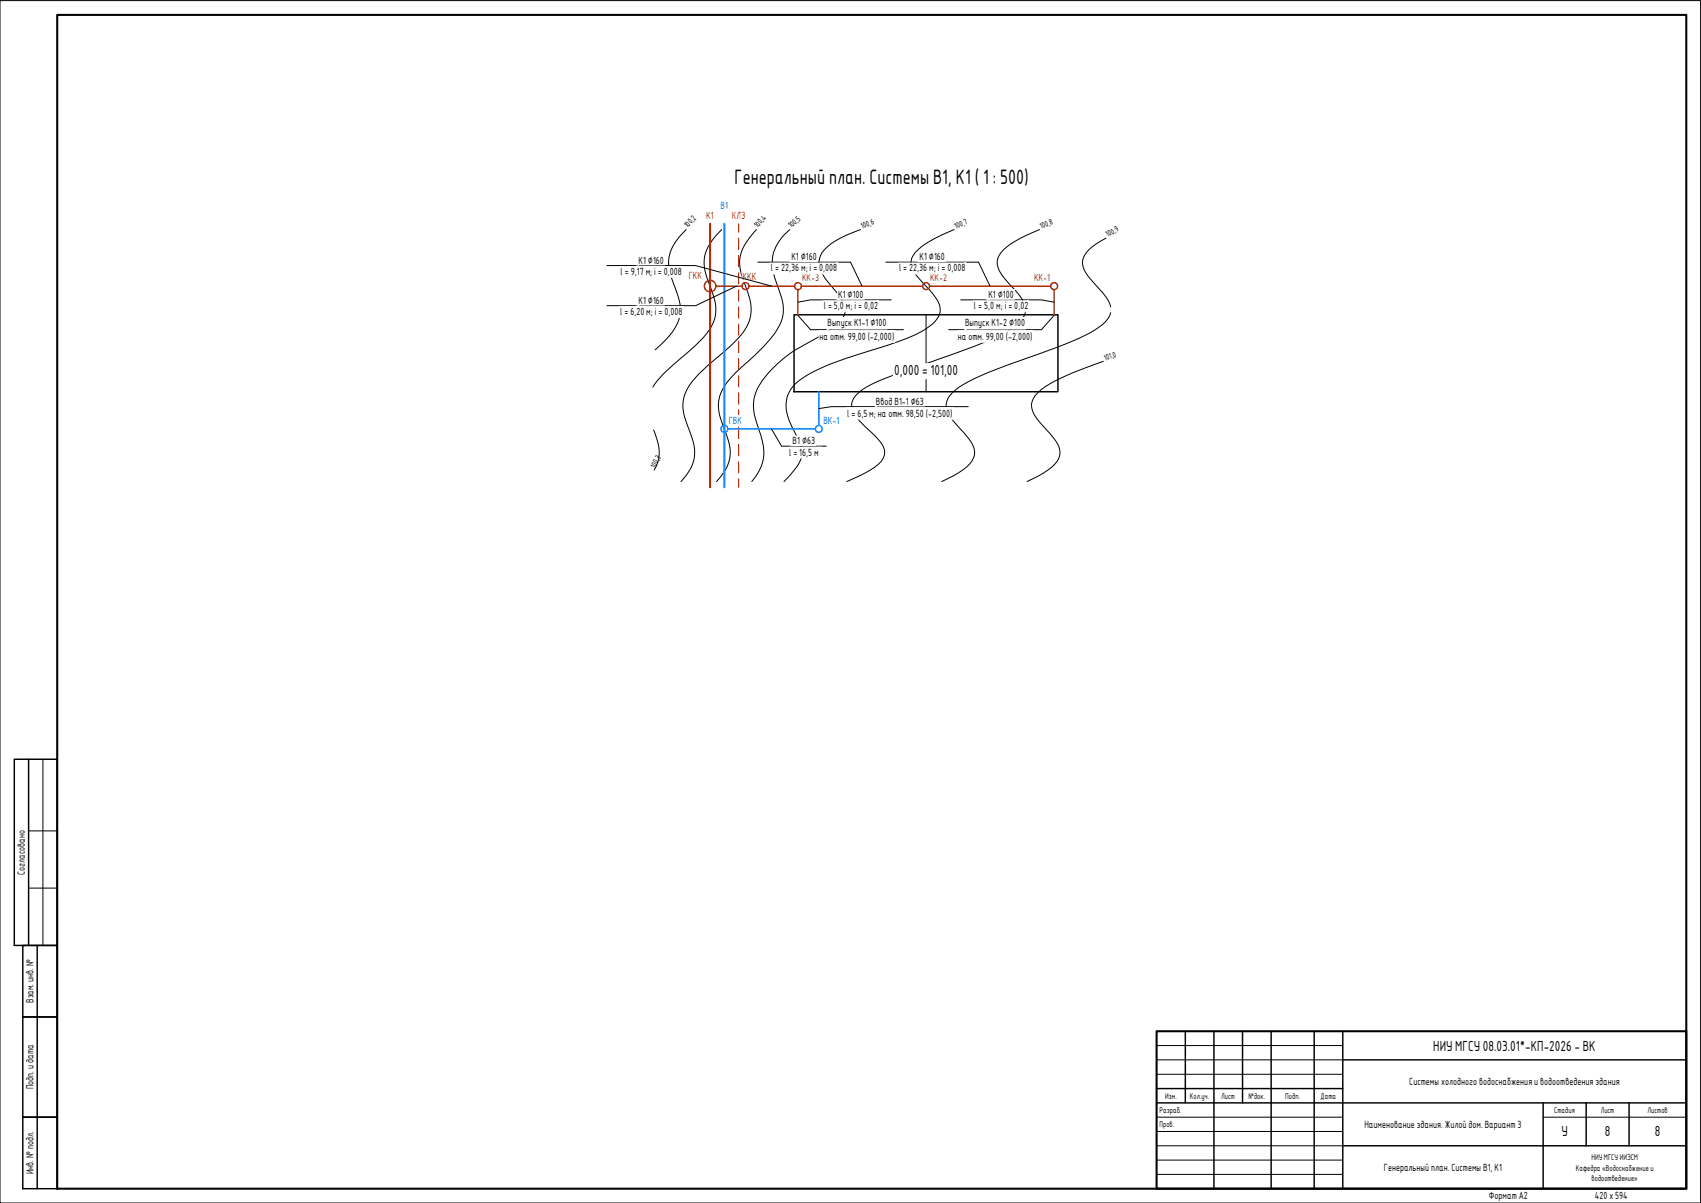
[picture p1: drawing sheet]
<svg xmlns="http://www.w3.org/2000/svg" width="594mm" height="420mm" viewBox="0 0 594 420" stroke-linecap="round" stroke-linejoin="round" font-family="sans-serif">
<path d="M239.6 80.2a15.9 15.9 0 0 0-6.1 12 57.6 57.6 0 0 0 3.5 12 12.9 12.9 0 0 1-3.2 13l-5 5M252.1 80.2a15.9 15.9 0 0 0-6.2 12 42.3 42.3 0 0 0 3.2 11 13 13 0 0 1-2.8 14l-4 4-5.7 5a40.8 40.8 0 0 0-8.6 9M264.2 80.2a18.8 18.8 0 0 0-5.9 11 38 38 0 0 0 3.2 12 13.7 13.7 0 0 1-3.7 15l-3.1 3-5.8 5a30.4 30.4 0 0 0-9.9 12 17.4 17.4 0 0 0 1.7 12 15.3 15.3 0 0 1 .7 13l-1.9 3-1.7 2M275.8 80.2a14.5 14.5 0 0 0-5.7 15l1.6 5a17.7 17.7 0 0 1 1.5 11 35.7 35.7 0 0 1-10.8 14l-1.1 1a30.4 30.4 0 0 0-9.9 12 17.4 17.4 0 0 0 1.7 12 15.3 15.3 0 0 1 .7 13l-1.9 3-1.7 2M300.5 80.2l-2.6 1a24 24 0 0 0-10.8 7 6.9 6.9 0 0 0 .4 8l1.4 2a42.3 42.3 0 0 1 6 8 5.8 5.8 0 0 1-2.5 7 138.9 138.9 0 0 1-16.1 10 34.2 34.2 0 0 0-12.4 14 16.7 16.7 0 0 0 .9 12 19.8 19.8 0 0 1 1.3 13l-1.4 3-2.1 3M333.2 80.2a37.6 37.6 0 0 0-13.5 8 5.6 5.6 0 0 0 .4 8l.8 1a39.6 39.6 0 0 1 7.1 9 5.9 5.9 0 0 1-2.4 7 39.6 39.6 0 0 1-14.4 7 231.7 231.7 0 0 0-25.8 9l-3.8 2a12.4 12.4 0 0 0-7 9 20.6 20.6 0 0 0 3.6 12 9 9 0 0 1 0 11l-4.4 5M363.1 80.2a34.7 34.7 0 0 0-13.5 8 6 6 0 0 0 .4 8l1.6 2a30.3 30.3 0 0 1 6.2 8 5.9 5.9 0 0 1-2.4 7 56.6 56.6 0 0 1-15.8 8l-13.8 5a243 243 0 0 0-21.3 8 12.4 12.4 0 0 0-6.9 6 6.9 6.9 0 0 0 2.8 7l.9 1a33 33 0 0 1 7.3 8 4.9 4.9 0 0 1-1.9 6l-4.5 3-6.5 3M386.2 83.2l-1.8 1a11.4 11.4 0 0 0-6.3 7 11.5 11.5 0 0 0 4.3 8 20 20 0 0 1 5.5 8M387.9 109.2a10.5 10.5 0 0 1-5.4 6 152.3 152.3 0 0 1-26.9 11 83.8 83.8 0 0 0-21.9 10 6.3 6.3 0 0 0-1.4 10l.8 1a40.9 40.9 0 0 1 7 9 6 6 0 0 1-2.6 7l-4.5 3-4.1 2M385.4 126.2a83.8 83.8 0 0 0-21.9 10 6.5 6.5 0 0 0-3 7 24.8 24.8 0 0 0 6 8l1.6 2a6.3 6.3 0 0 1-.8 10l-4.5 3-4.1 2M228.3 150.2a15.3 15.3 0 0 1 .7 13l-.5 1" fill="none" stroke="#000" stroke-width=".35"/>
<path d="M277.3 109.9h92.2v26.9h-92.2z" fill="none" stroke="#000" stroke-width=".51"/>
<path d="M323.4 109.9v26.9" fill="none" stroke="#000" stroke-width=".35"/>
<g fill="#fff" stroke="#fff" stroke-width=".35">
<path d="M312 127v5.2l22.9-5.2zM312 132.2l22.9-5.2v5.2z"/>
<path d="M321 88.1v3.2l9.2-3.2zM321 91.3l9.2-3.2v3.2z"/>
<path d="M313.8 91.9v3.8l23.6-3.8zM313.8 95.7l23.6-3.8v3.8z"/>
<path d="M276.2 88.1v3.2l9.3-3.2zM276.2 91.3l9.3-3.2v3.2z"/>
<path d="M269.1 91.9v3.8l23.6-3.8zM269.1 95.7l23.6-3.8v3.8z"/>
<path d="M222.8 89.2v3.3l9.3-3.3zM222.8 92.5l9.3-3.3v3.3z"/>
<path d="M216.6 93.1v3.8l21.7-3.8zM216.6 96.9l21.7-3.8v3.8z"/>
<path d="M222.8 103.3v3.2l9.3-3.2zM222.8 106.5l9.3-3.2v3.2z"/>
<path d="M216.4 107.1v3.8l22.1-3.8zM216.4 110.9l22.1-3.8v3.8z"/>
<path d="M292.6 101.3v3.2l9.2-3.2zM292.6 104.5l9.2-3.2v3.2z"/>
<path d="M287.5 105.1v3.8l19.4-3.8zM287.5 108.9l19.4-3.8v3.8z"/>
<path d="M288.8 110.9v4l21-4zM288.8 114.9l21-4v4z"/>
<path d="M286.1 115.5v4l26.4-4zM286.1 119.5l26.4-4v4z"/>
<path d="M345 101.3v3.2l9.2-3.2zM345 104.5l9.2-3.2v3.2z"/>
<path d="M339.9 105.1v3.8l19.4-3.8zM339.9 108.9l19.4-3.8v3.8z"/>
<path d="M336.9 110.9v4l21.3-4zM336.9 114.9l21.3-4v4z"/>
<path d="M334.3 115.5v4l26.4-4zM334.3 119.5l26.4-4v4z"/>
<path d="M305.7 138.5v3.3l17.1-3.3zM305.7 141.8l17.1-3.3v3.3z"/>
<path d="M295.7 142.4v4l37.1-4zM295.7 146.4l37.1-4v4z"/>
<path d="M276.6 152.3v3.3l8.3-3.3zM276.6 155.6l8.3-3.3v3.3z"/>
<path d="M275.4 156.2v3.7l10.7-3.7zM275.4 159.9l10.7-3.7v3.7z"/>
</g>
<path d="M248 78.2v92" fill="none" stroke="#a52900" stroke-width=".72"/>
<g fill="#fff" stroke="#fff" stroke-width=".35">
<path d="M246.5 73.7v3.3l2.9-3.3zM249.4 73.7v3.3h-2.9z"/>
<path d="M240.4 94.7v3.2l5-3.2zM240.4 97.9l5-3.2v3.2z"/>
<path d="M259.2 95.1v3.2l5.1-3.2zM259.2 98.3l5.1-3.2v3.2z"/>
<path d="M279.9 95.3v3.2l6.4-3.2zM279.9 98.5l6.4-3.2v3.2z"/>
<path d="M324.7 95.3v3.2l6.3-3.2zM324.7 98.5l6.3-3.2v3.2z"/>
<path d="M361 95.3v3.2l5.9-3.2zM361 98.5l5.9-3.2v3.2z"/>
</g>
<path d="M253 78.2v92" fill="none" stroke="#007fff" stroke-width=".72"/>
<g fill="#fff" stroke="#fff" stroke-width=".35">
<path d="M251.5 70.1v3.3l3-3.3zM254.5 70.1v3.3h-3z"/>
<path d="M254.4 145.2v3.2l4.9-3.2zM254.4 148.4l4.9-3.2v3.2z"/>
<path d="M287.4 145.2v3.2l5.9-3.2zM287.4 148.4l5.9-3.2v3.2z"/>
</g>
<g fill="none" stroke="#f00" stroke-width=".35">
<path d="M258 78.2v3M258 83.2v4M258 89.2v4M258 95.2v4M258 101.2v4M258 107.2v4M258 113.2v4M258 119.2v4M258 125.2v4M258 131.2v4M258 137.2v4M258 143.2v4"/>
<path d="M258 149.2v4M258 155.2v4M258 161.2v4M258 167.2v3"/>
</g>
<path d="M255.4 73.7v3.3l5.1-3.3zM255.4 77l5.1-3.3v3.3z" fill="#fff" stroke="#fff" stroke-width=".35"/>
<g fill="none" stroke="#a52900" stroke-width=".51">
<path d="M250 99.9h9.2M261.6 99.9h15.9M279.9 99.9h42.3M324.6 99.9h42.3M278.7 101.1v8.8M368.1 101.1v8.8"/>
<circle cx="248" cy="99.9" r="2.01"/>
<circle cx="260.4" cy="99.9" r="1.21"/>
<circle cx="278.7" cy="99.9" r="1.21"/>
<circle cx="323.4" cy="99.9" r="1.21"/>
<circle cx="368.2" cy="99.9" r="1.21"/>
</g>
<g fill="none" stroke="#007fff" stroke-width=".51">
<path d="M286 136.8v11.8M254.2 149.8h30.6"/>
<circle cx="253" cy="149.8" r="1.21"/>
<circle cx="286" cy="149.8" r="1.21"/>
</g>
<path d="M212 92.8h31l26.5 7.1M257.2 99.9l-14.2 6.9h-31M264.7 91.6h32.4l4 8.3M309.4 91.6h32.4l4 8.3M278.7 110.2l4.4 4.9h32.4M311.3 104.7h-28.2l-4.4 .8M335.5 104.7h28.2l4.4 .8M368.1 110.2l-4.4 4.9h-32.4M269.5 149.8l3.5 6h15.6M338.2 142h-47.8l-4.4 .7" fill="none" stroke="#000" stroke-width=".35"/>
<path d="M0 .2h593.9v420h-593.9z" fill="none" stroke="#000" stroke-width=".35"/>
<path d="M20 5.2h568.9v410h-568.9z" fill="none" stroke="#000" stroke-width=".72"/>
<path d="M403.9 360.2h185v55h-185z" fill="none" stroke="#000" stroke-width=".72"/>
<path d="M15 265.2v65M10 290.2h10M10 310.2h10M403.9 375.2h65.1M403.9 370.2h65.1M403.9 365.2h65.1M403.9 395.2h65.1M403.9 390.2h65.1M538.9 390.2h50M403.9 410.2h65.1M403.9 405.2h65.1M403.9 400.2h65.1" fill="none" stroke="#000" stroke-width=".35"/>
<g fill="none" stroke="#000" stroke-width=".51">
<path d="M5 265.2h15v65h-15zM10 265.2v65M8 330.2h12v25h-12zM13 330.2v85M8 355.2h12v35h-12zM414 360.2v25M424 360.2v55M434 360.2v25M443.9 360.2v55M459 360.2v55M469 360.2v55M469 370.2h119.9"/>
<path d="M8 390.2h12v25h-12zM403.9 385.2h185M403.9 380.2h65.1M538.9 385.2v30M554 385.2v15M569 385.2v15M469 400.2h119.9"/>
</g>
<text font-size="7" x="256.6" y="64.2">Генеральный план. Системы В1, К1 ( 1 : 500)</text>
<g font-size="4.9">
<text x="312.3" y="131">0,000 = 101,00</text>
<text x="500.6" y="366.9">НИУ МГСУ 08.03.01*-КП-2026 - ВК</text>
<text x="545.3" y="396.9">У</text>
<text x="560.5" y="396.9">8</text>
<text x="578" y="396.9">8</text>
</g>
<g font-size="3.5" fill="#a52900">
<text x="246.7" y="76.6">К1</text>
<text x="240.6" y="97.5">ГКК</text>
<text x="259.4" y="98">ККК</text>
<text x="280.1" y="98.1">КК-3</text>
<text x="324.8" y="98.1">КК-2</text>
<text x="361.1" y="98.1">КК-1</text>
</g>
<g font-size="3.5" fill="#007fff">
<text x="251.7" y="73">В1</text>
<text x="254.6" y="148">ГВК</text>
<text x="287.6" y="148">ВК-1</text>
</g>
<text font-size="3.5" fill="#f00" x="255.6" y="76.6">КЛЗ</text>
<g font-size="3.5">
<text x="223" y="92.1">К1 ∅160</text>
<text x="269.2" y="94.8">l = 22,36 м; i = 0,008</text>
<text x="276.4" y="90.9">К1 ∅160</text>
<text x="314" y="94.8">l = 22,36 м; i = 0,008</text>
<text x="321.1" y="90.9">К1 ∅160</text>
<text x="216.7" y="96">l = 9,17 м; i = 0,008</text>
<text x="223" y="106.1">К1 ∅160</text>
<text x="287.7" y="108">l = 5,0 м; i = 0,02</text>
<text x="292.7" y="104.1">К1 ∅100</text>
<text x="340.1" y="108">l = 5,0 м; i = 0,02</text>
<text x="345.2" y="104.1">К1 ∅100</text>
<text x="216.6" y="110">l = 6,20 м; i = 0,008</text>
<text x="289" y="113.8">Выпуск К1-1 ∅100</text>
<text x="337.1" y="113.8">Выпуск К1-2 ∅100</text>
<text x="286.3" y="118.7">на отм. 99,00 (-2,000)</text>
<text x="334.5" y="118.7">на отм. 99,00 (-2,000)</text>
<text x="305.9" y="141.4">Ввод В1-1 ∅63</text>
<text x="295.9" y="145.5">l = 6,5 м; на отм. 98,50 (-2,500)</text>
<text x="276.8" y="155.2">В1 ∅63</text>
<text x="275.6" y="159.1">l = 16,5 м</text>
<text x="8.7" y="305.5" transform="rotate(-90 8.7 305.5)">Согласовано</text>
<text x="11.7" y="350.3" transform="rotate(-90 11.7 350.3)">Взам. инв. №</text>
<text x="11.7" y="380.4" transform="rotate(-90 11.7 380.4)">Подп. и дата</text>
<text x="492.2" y="378.9">Системы холодного водоснабжения и водоотведения здания</text>
<text x="476.5" y="393.9">Наименование здания. Жилой дом. Вариант 3</text>
<text x="11.7" y="410.2" transform="rotate(-90 11.7 410.2)">Инв. № подл.</text>
<text x="483.4" y="408.9">Генеральный план. Системы В1, К1</text>
<text x="520" y="418.9">Формат А2</text>
<text x="557" y="418.9">420 x 594</text>
</g>
<g font-size="2.8">
<text x="240.1" y="79.8" transform="rotate(-46 240.1 79.8)">100,2</text>
<text x="264.6" y="79.8" transform="rotate(-49 264.6 79.8)">100,4</text>
<text x="276.3" y="79.8" transform="rotate(-41 276.3 79.8)">100,5</text>
<text x="301.1" y="80" transform="rotate(-21 301.1 80)">100,6</text>
<text x="333.8" y="80" transform="rotate(-23 333.8 80)">100,7</text>
<text x="363.6" y="80" transform="rotate(-23 363.6 80)">100,8</text>
<text x="386.8" y="82.9" transform="rotate(-28 386.8 82.9)">100,9</text>
<text x="386" y="126" transform="rotate(-20 386 126)">101,0</text>
<text x="228.8" y="163.7" transform="rotate(-62 228.8 163.7)">100,3</text>
<text x="406.9" y="383.7">Изм.</text>
<text x="415.6" y="383.7">Кол.уч.</text>
<text x="426.6" y="383.7">Лист</text>
<text x="436.1" y="383.7">№док.</text>
<text x="448.9" y="383.7">Подп.</text>
<text x="461.2" y="383.7">Дата</text>
<text x="405" y="388.6">Разраб.</text>
<text x="542.8" y="388.7">Стадия</text>
<text x="559.1" y="388.7">Лист</text>
<text x="575.4" y="388.7">Листов</text>
<text x="405" y="393.6">Пров.</text>
<text x="555.8" y="405.2">НИУ МГСУ ИИЭСМ</text>
<text x="550.4" y="408.9">Кафедра «Водоснабжение и</text>
<text x="555.9" y="412.6">водоотведение»</text>
</g>
</svg>
